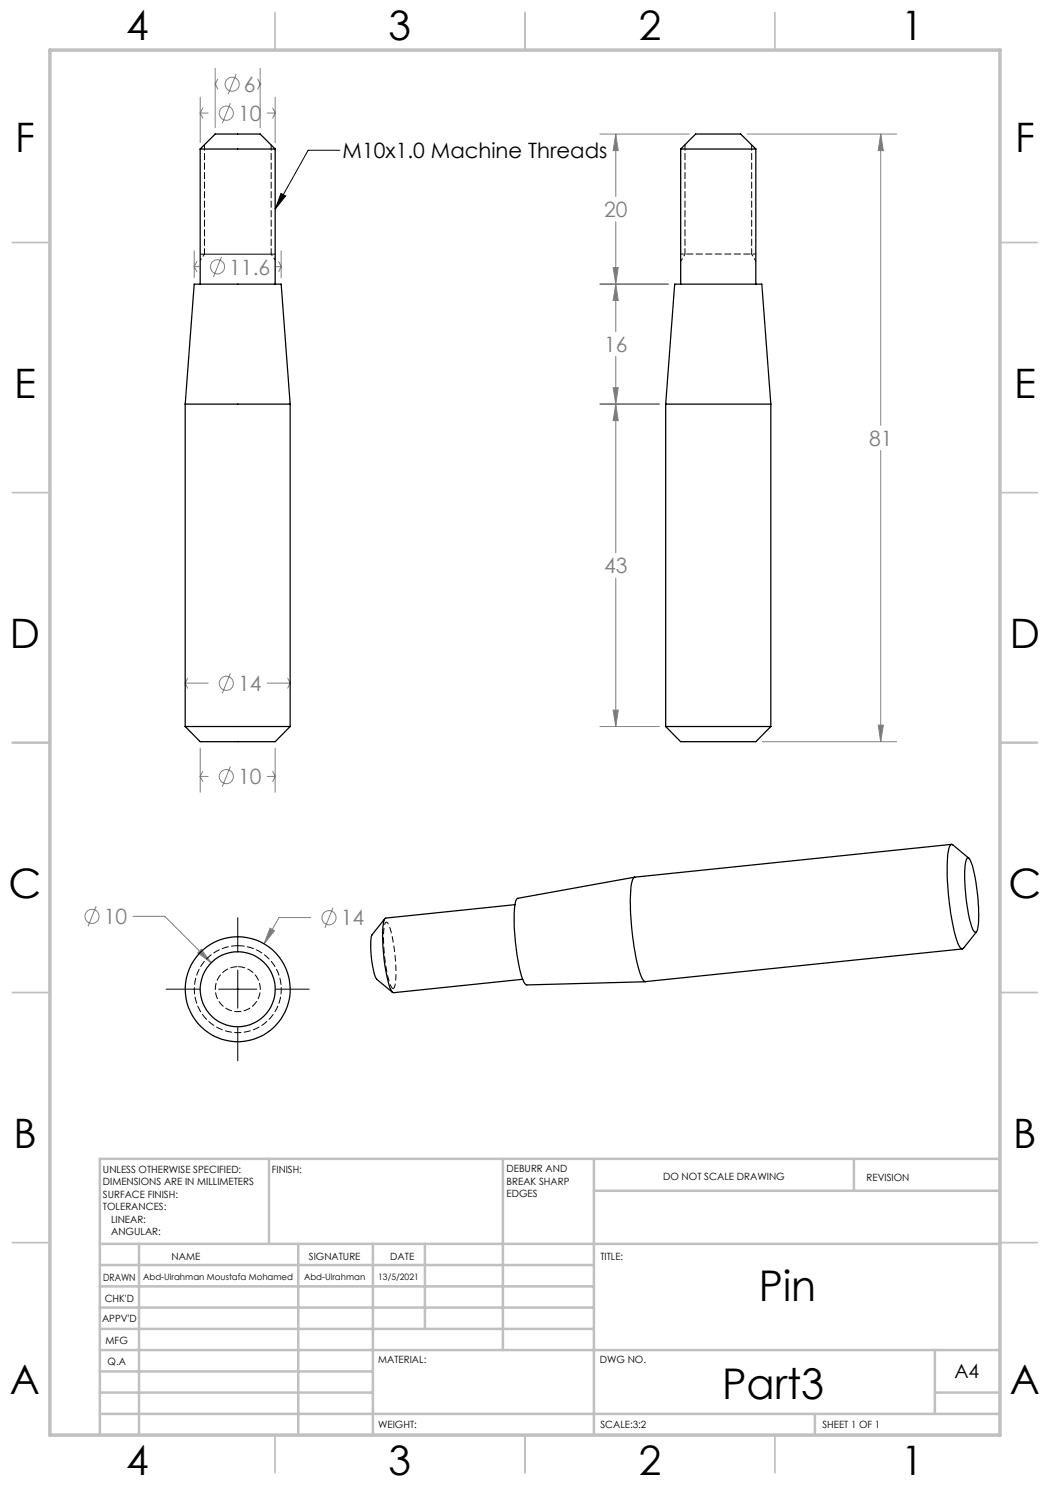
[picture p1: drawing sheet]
<svg xmlns="http://www.w3.org/2000/svg" width="210mm" height="297mm" viewBox="0 0 210 297" stroke-linecap="round" stroke-linejoin="round" font-family="sans-serif">
<g fill="none" stroke="#808080" stroke-width=".2">
<path d="M40 19.4v9.1M43 16.8h.1M43 13.6v11.9M43 16.8l.6 1M43.6 15.8l-.6 1M47.2 14.8l-1.6 4.1M51.5 15.8l.5 1M52 16.8h.1M52 13.6v11.9M52 16.8l-.5 1M55 19.4v9.1M40 22.6h1.6"/>
<path d="M40 22.6l.6 1M40.6 21.6l-.6 1M46.1 20.6l-1.6 4.1M53.4 22.6h1.6M54.5 21.6l.5 1M55 22.6l-.5 1M120 26.8h17.9M123.2 26.8l.4 3.3h-1zM123.2 26.8v12.5M149.4 26.8h29.9M176.1 26.8v58.3M176.1 26.8l.6 3.3h-1.1z"/>
<path d="M38.8 50.2v5.4M38.8 53.3h1.1M38.8 53.3l.6 1.1M39.4 52.3l-.6 1M44.3 51.4l-1.6 4M55.2 53.3h1M55.7 52.3l.5 1M56.2 50.2v5.4M56.2 53.3l-.5 1.1M120 56.8h13.7M122.6 53.5h1l-.4 3.3zM123.2 56.8l.4 3.3h-1z"/>
<path d="M123.2 44.3v22M122.6 77.5h1l-.4 3.3zM123.2 71.3v39.3M120 80.8h11.9M123.2 80.8l.4 3.3h-1zM176.1 90.1v58.2M123.2 115.6v29.7M37 136.6h4.6M37 136.6l.5 1.1M37.5 135.6l-.5 1M46.1 134.7l-1.6 4M53.4 136.6h4.6"/>
<path d="M57.5 135.6l.5 1M58 136.6l-.5 1.1M40 149.6v8.9M40 155.3h1.6M40 155.3l.6 1M40.6 154.3l-.6 1M46.1 153.3l-1.6 4M53.4 155.3h1.6M54.5 154.3l.5 1M55 149.6v8.9M55 155.3l-.5 1M120 145.3h11.9"/>
<path d="M122.6 142h1l-.4 3.3zM152.4 148.3h26.9M175.6 145h1.1l-.6 3.3zM19.2 181.3l-1.6 4M26.6 183.3h6.3l9.3 9.2M39.5 190.6l.8-.7 1.9 2.6zM54 185.6l.9 .6-2.1 2.6zM62.2 183.5h-6.4l-3 5.3M66.6 181.5l-1.6 4.1"/>
<circle cx="46.4" cy="16.8" r="1.41"/>
<circle cx="45.3" cy="22.6" r="1.42"/>
<circle cx="43.5" cy="53.4" r="1.42"/>
<circle cx="45.3" cy="136.7" r="1.41"/>
<circle cx="45.3" cy="155.3" r="1.41"/>
<circle cx="18.4" cy="183.3" r="1.41"/>
<circle cx="65.8" cy="183.5" r="1.41"/>
</g>
<path d="M56.2 38.7l.9 .5-2.1 2.6zM68 30.1h-6.4l-6.6 11.7M40 50.8h15M33.2 197.8h6.7M43.7 197.8h7.7M47.6 183.5v6.7M47.6 194v7.6M55.2 197.8h6.6M47.6 205.5v6.7" fill="none" stroke="#000" stroke-width=".2"/>
<path d="M78.7 197.7a4.6 4.6 0 0 0 .5-3.2l-.2-3.1-.3-2.9a8.1 8.1 0 0 0-1.3-4.1h-.2a4.6 4.6 0 0 0-.5 3.2l.1 2.8 .4 3.2a8.1 8.1 0 0 0 1.3 4.1h.2" fill="none" stroke="#000" stroke-width=".2" stroke-dasharray="1.3 .6" stroke-dashoffset=".2" stroke-linecap="butt"/>
<path d="M40.9 50.8l-.8 1.3M55.1 52.1l-.9-1.3" fill="none" stroke="#000" stroke-width=".2" stroke-dasharray="1.3 .6" stroke-dashoffset=".7"/>
<path d="M40.9 29v21.8M137 29v21.8M150.3 29v21.8M54.2 50.8v-21.8" fill="none" stroke="#000" stroke-width=".2" stroke-dasharray="1.3 .6" stroke-dashoffset=".2"/>
<g fill="none" stroke="#c0c0c0" stroke-width=".35">
<path d="M55 2.5v7.5M105 2.5v7.5M155 2.5v7.5M2.5 48.5h7.5M200 48.5h7.5M2.5 98.5h7.5M200 98.5h7.5M2.5 148.5h7.5M200 148.5h7.5M2.5 198.5h7.5M200 198.5h7.5M2.5 248.5h7.5"/>
<path d="M200 248.5h7.5M55 287v7.5M105 287v7.5M155 287v7.5"/>
</g>
<g fill="none" stroke="#c0c0c0" stroke-width=".5">
<path d="M53.8 231.8v17M100.6 231.8v38.2M118.8 231.8v55.2M118.8 238.2h81.2M170.8 231.8v6.4M200 231.8h-180v55.2M20 248.8h180M20 257.3h98.8M20 253h98.8M27.8 248.8v38.2M59.7 248.8v38.2M74.6 248.8v38.2"/>
<path d="M85 248.8v17M20 265.8h98.8M20 261.5h98.8M20 278.5h54.6M20 274.3h54.6M20 270h180M187 278.5h13M187 270v12.8M20 282.8h180M163 282.8v4.2"/>
</g>
<path d="M10 10h190v277h-190z" fill="none" stroke="#c0c0c0" stroke-width=".7"/>
<path d="M136.2 50.8h15M137 50.8l-.8 1.4M150.3 50.8l.9 1.4" fill="none" stroke="#000" stroke-width=".2" stroke-dasharray="1.3 .6" stroke-dashoffset=".8"/>
<path d="M56.2 38.7l.9 .5-2.1 2.6z" fill="#000"/>
<path d="M54 185.6l-1.2 3.2 2.1-2.6zM39.5 190.6l2.7 1.9-1.9-2.6zM123.2 80.8l.4 3.3h-1zM122.6 142h1l-.4 3.3zM123.2 56.8l.4 3.3h-1zM122.6 77.5h1l-.4 3.3zM123.2 26.8l.4 3.3h-1zM122.6 53.5h1l-.4 3.3zM176.1 26.8l.6 3.3h-1.1zM175.6 145h1.1l-.6 3.3z" fill="#808080"/>
<g fill="none" stroke="#000" stroke-width=".25">
<path d="M40 29.8l3-3h9l3 3M40 29.8h15M40 29.8v27M55 29.8v27M136.1 29.8l3-3h9l3.1 3M136.1 29.8h15.1M136.1 29.8v27M151.2 29.8v27M37 80.8h21M37 80.8l1.8-24h17.4l1.8 24M37 80.8v64.5M58 80.8v64.5"/>
<path d="M133.1 80.8h21.1M133.1 80.8l1.8-24h17.5l1.8 24M133.1 80.8v64.5M154.2 80.8v64.5M37 145.3h21M37 145.3l3 3h15l3-3M133.1 145.3h21.1M133.1 145.3l3 3h15.1l3-3M126.9 175.4l-23.4 4.3a5.1 5.1 0 0 0-.7 3.1 42 42 0 0 0 1.8 13.3l.5 .8 .2 .1 23.8-.6M127 175.4a2.98 2.98 0 0 0-.8 2.6 50.2 50.2 0 0 0 2.1 17.4l.4 .6 .4 .3 63.4-6.5M190.3 168.9l-63.3 6.5M193.4 171.6h.1a3.2 3.2 0 0 1 1.2 2.4 35.9 35.9 0 0 1 .8 11.7l-.1 .6-.4 .2a8.4 8.4 0 0 1-1.4-4.5l-.6-4.7a13 13 0 0 1 .4-5.7z"/>
<path d="M193.7 171.6l-3.1-2.6-.4-.1a4.8 4.8 0 0 0-.7 3.2 50.4 50.4 0 0 0 2.2 16.8l.5 .7 .5 .1 2.6-3.3M77 183.7l-2.6 3.3a16.8 16.8 0 0 0 .9 8.8l3.2 2.7M103 180.9l-25.8 2.7a3.9 3.9 0 0 0-.7 2.8 34.8 34.8 0 0 0 1.7 11.5l.5 .6 25.8-2.6"/>
<circle cx="47.5" cy="197.8" r="10.5"/>
<circle cx="47.6" cy="197.9" r="7.5"/>
</g>
<path d="M47.6 189.1a8.7 8.7 0 0 1 7.6 12.8 8.7 8.7 0 0 1-14.9 .8 8.7 8.7 0 0 1 6.4-13.5l.9-.1" fill="none" stroke="#000" stroke-width=".2" stroke-dasharray="1.3 .6"/>
<path d="M47.6 193.3a4.5 4.5 0 0 1 4 6.6 4.5 4.5 0 0 1-7.7 .5 4.5 4.5 0 0 1 3-7l.7-.1" fill="none" stroke="#000" stroke-width=".2" stroke-dasharray="1.3 .6" stroke-dashoffset="-.2"/>
<g font-size="8.5">
<text x="151.8" y="260.3">Pin</text>
<text x="144.4" y="279.7">Part3</text>
</g>
<g font-size="8.1">
<text x="25.2" y="8">4</text>
<text x="77.7" y="8">3</text>
<text x="127.7" y="8">2</text>
<text x="180.2" y="8">1</text>
<text x="3" y="30.4">F</text>
<text x="203" y="30.4">F</text>
<text x="2.8" y="79.6">E</text>
<text x="202.8" y="79.6">E</text>
<text x="2" y="129.6">D</text>
<text x="202" y="129.6">D</text>
<text x="1.7" y="179.6">C</text>
<text x="201.7" y="179.6">C</text>
<text x="2.7" y="229.6">B</text>
<text x="202.7" y="229.6">B</text>
<text x="2" y="278.9">A</text>
<text x="202" y="278.9">A</text>
<text x="25.2" y="295">4</text>
<text x="77.7" y="295">3</text>
<text x="127.7" y="295">2</text>
<text x="180.2" y="295">1</text>
</g>
<g font-size="4.2" fill="#808080">
<text x="48.8" y="18.4">6</text>
<text x="47.6" y="24.2">10</text>
<text x="120.8" y="43.4">20</text>
<text x="45.9" y="54.9">11.6</text>
<text x="120.8" y="70.4">16</text>
<text x="173.8" y="89.2">81</text>
<text x="120.8" y="114.7">43</text>
<text x="47.6" y="138.2">14</text>
<text x="47.6" y="156.9">10</text>
<text x="20.7" y="184.8">10</text>
<text x="68.1" y="185.1">14</text>
</g>
<text font-size="4.2" x="68.5" y="31.6">M10x1.0 Machine Threads</text>
<text font-size="3.9" x="190.9" y="275.5">A4</text>
<g font-size="2">
<text x="20.6" y="234.6">UNLESS OTHERWISE SPECIFIED:</text>
<text x="20.6" y="237.1">DIMENSIONS ARE IN MILLIMETERS</text>
<text x="20.6" y="239.6">SURFACE FINISH:</text>
<text x="54.4" y="234.6">FINISH:</text>
<text x="101.3" y="234.5">DEBURR AND</text>
<text x="101.3" y="237">BREAK SHARP</text>
<text x="101.3" y="239.5">EDGES</text>
<text x="132.6" y="236">DO NOT SCALE DRAWING</text>
<text x="173.3" y="236.2">REVISION</text>
<text x="20.6" y="242.1">TOLERANCES:</text>
<text x="22.2" y="244.6">LINEAR:</text>
<text x="22.2" y="247.1">ANGULAR:</text>
<text x="34.3" y="252">NAME</text>
<text x="61.8" y="251.9">SIGNATURE</text>
<text x="78.1" y="251.9">DATE</text>
<text x="120.1" y="251.9">TITLE:</text>
<text x="20.6" y="256.1">DRAWN</text>
<text x="20.9" y="260.3">CHK'D</text>
<text x="20.4" y="264.4">APPV'D</text>
<text x="21.1" y="268.8">MFG</text>
<text x="21.5" y="273">Q.A</text>
<text x="75.6" y="272.5">MATERIAL:</text>
<text x="120" y="272.5">DWG NO.</text>
<text x="75.6" y="285.5">WEIGHT:</text>
<text x="120.1" y="285.6">SCALE:3:2</text>
<text x="164.5" y="285.6">SHEET 1 OF 1</text>
</g>
<g font-size="1.8">
<text x="28.6" y="256">Abd-Ulrahman Moustafa Mohamed</text>
<text x="60.8" y="256">Abd-Ulrahman</text>
<text x="75.6" y="256">13/5/2021</text>
</g>
</svg>
